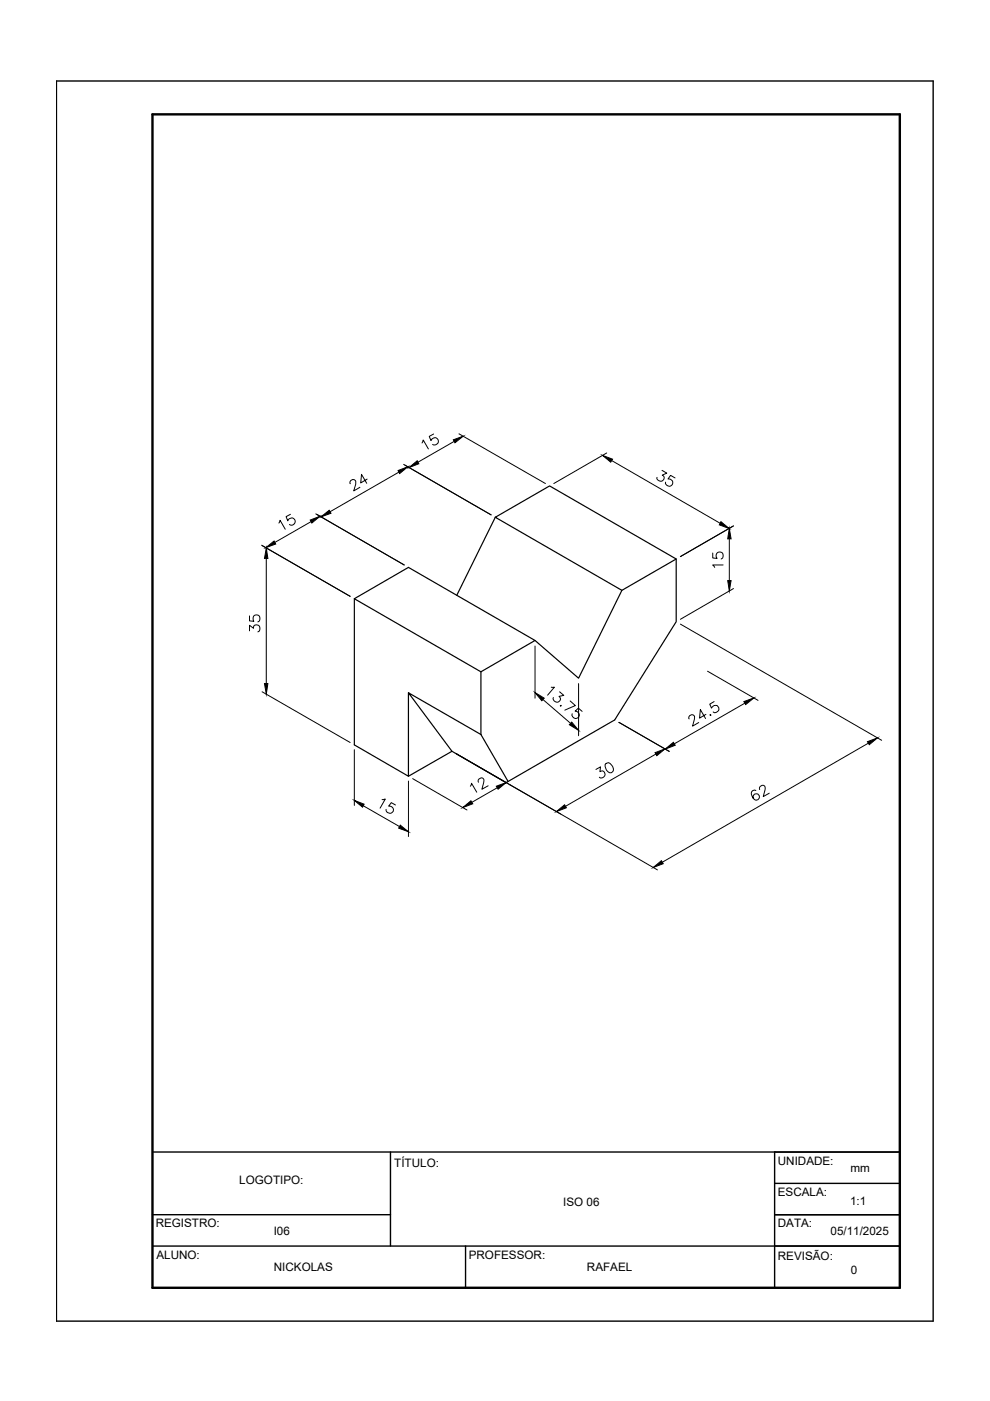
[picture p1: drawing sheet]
<svg xmlns="http://www.w3.org/2000/svg" width="210mm" height="297mm" viewBox="0 0 210 297" stroke-linecap="round" stroke-linejoin="round" font-family="sans-serif">
<!-- layer: CONTORNO 1 -->
<path d="M105 109.7l11.5-6.7 26.9 15.5-11.5 6.7zM105 109.7l-8.2 16.5M143.4 118.5v13.3l-13.1 20.8-23 13.3-11.5-6.6M75.1 126.9l26.9 15.5 11.4-6.6-26.8-15.5-11.5 6.6v31l11.5 6.7v-17.7M131.9 125.2l-9.2 18.6-9.3-8M102 155.7l-15.4-8.8 9.2 12.4-9.2 5.3M102 155.7l5.7 10M102 142.4v13.3" fill="none" stroke="#000" stroke-width=".25"/>
<!-- layer: COTA -->
<g fill="none" stroke="#000" stroke-width=".21">
<path d="M85.6 98.5l18.5 10.7M96.3 93.6l-7.7 4.4M97.3 92l18.3 10.5M128.6 96l-11.2 6.5M129.7 97.6l23 13.3M55.5 115.6l18.7 10.8-18.6-10.7M56.5 118.4v26.5M65.9 110.6l-7.6 4.4M67 109l18.7 10.8-18.5-10.7M84.6 100.1l-14.6 8.4M154.6 114.2v8.9M155.5 111.5l-11.2 6.5 11.2-6.5"/>
<path d="M113.4 137v11M144.3 132.3l42.6 24.7M155.5 124.8l-11.2 6.5M55.6 146.7l18.6 10.7M75.1 158.9v11.9M96.7 159.8l42.7 24.6M115.1 148.3l5.9 5.1M116.9 145.7h.6l-1.4 1.7M118.6 146.7l.9 .7-1 .2a.74 .74 0 0 1-.1 1.3 .74 .74 0 0 1-1.1-.6v-.4M118.8 149.6l.1-.1v.2zM120.9 148.6l1.1 1-2.3 1M122.7 144.9v11.1"/>
<path d="M123.4 150.8l-.8-.7-.7 .7a.78 .78 0 0 1 .9 .7 .78 .78 0 0 1-.8 .8 .78 .78 0 0 1-.7-1M131.2 153.1l10.7 6.2M139.1 159.9l-19.2 11.1M146.1 152.4l-.1-.3 .2-.3 .6-.3a.52 .52 0 0 1 .5 .6l-.5 1.9 1.4-.8M149.7 151.5l-1.4 .8 .2-1.9 1.1 1.9M150 142.3l10.7 6.2M150.6 151.5l.1 .1v.1zM151.4 148.7l-.9 .6 .4 .8a.79 .79 0 0 1 1-.6 .79 .79 0 0 1 .5 1.1 .79 .79 0 0 1-1.2 .3M157.9 149.1l-15 8.6M184.1 157.6l-43.7 25.2M77 170.8l7.7 4.4M86.6 165.6v11.8"/>
<path d="M87.5 165.1l11.5 6.6"/>
</g>
<g fill="#000" stroke="#000" stroke-width=".21">
<path d="M84.4 99.8l2.1-.8-1.8 1.4zM86.7 99.1l1.8-1.4 .3 .6zM96.1 93.2l2.1-.7-1.7 1.4zM127.7 96.5l2.2 .9-.4 .6zM56.5 116.2l.3 2.2h-.7zM56.4 116.1l1.7-1.4 .3 .6zM65.8 110.3l2-.8-1.7 1.4zM68.1 109.6l1.7-1.4 .4 .6zM152.9 110.6l1.7 1.4-2.1-.7zM154.6 112l.4 2.2h-.7zM154.3 123.1h.7l-.4 2.2zM56.1 144.9h.7l-.3 2.3z"/>
<path d="M113.4 146.8l2 1.2-.5 .6zM121.2 153.1l1.5 1.7-2-1.1zM138.9 159.6l2.1-.8-1.7 1.4zM141 158.8l1.8-1.4 .4 .6zM157.7 148.7l2.1-.7-1.7 1.4zM183.9 157.3l2.1-.9-1.7 1.5zM75.1 169.7l2.1 .8-.3 .6zM84.9 174.9l1.7 1.4-2.1-.7zM105.2 166.7l2.1-.8-1.7 1.4zM118 172.1l1.7-1.5 .4 .7zM138.5 183.9l1.7-1.4 .4 .6z"/>
</g>
<!-- layer: CONTORNO 2 -->
<path d="M12 17.2h185.9v262.9h-185.9zM32.3 257.5h50.5M32.3 244.2h158.5M82.8 244.2v20M164.2 257.5h26.6M164.2 250.9h26.6M164.2 244.2v28.8M32.3 264.2h158.5M98.7 264.2v8.8" fill="none" stroke="#000" stroke-width=".3"/>
<!-- layer: CONTORNO 3 -->
<path d="M32.3 24.2h158.5v248.8h-158.5z" fill="none" stroke="#000" stroke-width=".51"/>
<g font-size="7.1">
<text x="73" y="105.5">24</text>
<text x="137.9" y="104.4">35</text>
</g>
<g font-size="6.6">
<text x="88.2" y="96.3">15</text>
<text x="57.9" y="113.6">15</text>
<text x="125.2" y="166.2">30</text>
<text x="98.4" y="169.3">12</text>
<text x="158" y="170.7">62</text>
</g>
<text font-size="6.2" x="79.4" y="173.6">15</text>
<text font-size="5.7" x="56.1" y="135.1" transform="rotate(-90 56.1 135.1)">35</text>
<text font-size="5.3" x="154.2" y="121.4" transform="rotate(-90 154.2 121.4)">15</text>
<g font-size="2.5">
<text x="50.7" y="251">LOGOTIPO:</text>
<text x="83.6" y="247.4">TÍTULO:</text>
<text x="164.9" y="246.9">UNIDADE:</text>
<text x="180.3" y="248.6">mm</text>
<text x="119.4" y="255.7">ISO 06</text>
<text x="164.9" y="253.6">ESCALA:</text>
<text x="180.2" y="255.5">1:1</text>
<text x="33" y="260.3">REGISTRO:</text>
<text x="58" y="261.9">I06</text>
<text x="164.9" y="260.2">DATA:</text>
<text x="176.1" y="261.9">05/11/2025</text>
<text x="33.2" y="266.9">ALUNO:</text>
<text x="58.1" y="269.5">NICKOLAS</text>
<text x="99.4" y="266.9">PROFESSOR:</text>
<text x="124.4" y="269.5">RAFAEL</text>
<text x="164.9" y="267.2">REVISÃO:</text>
<text x="180.4" y="270">0</text>
</g>
</svg>
